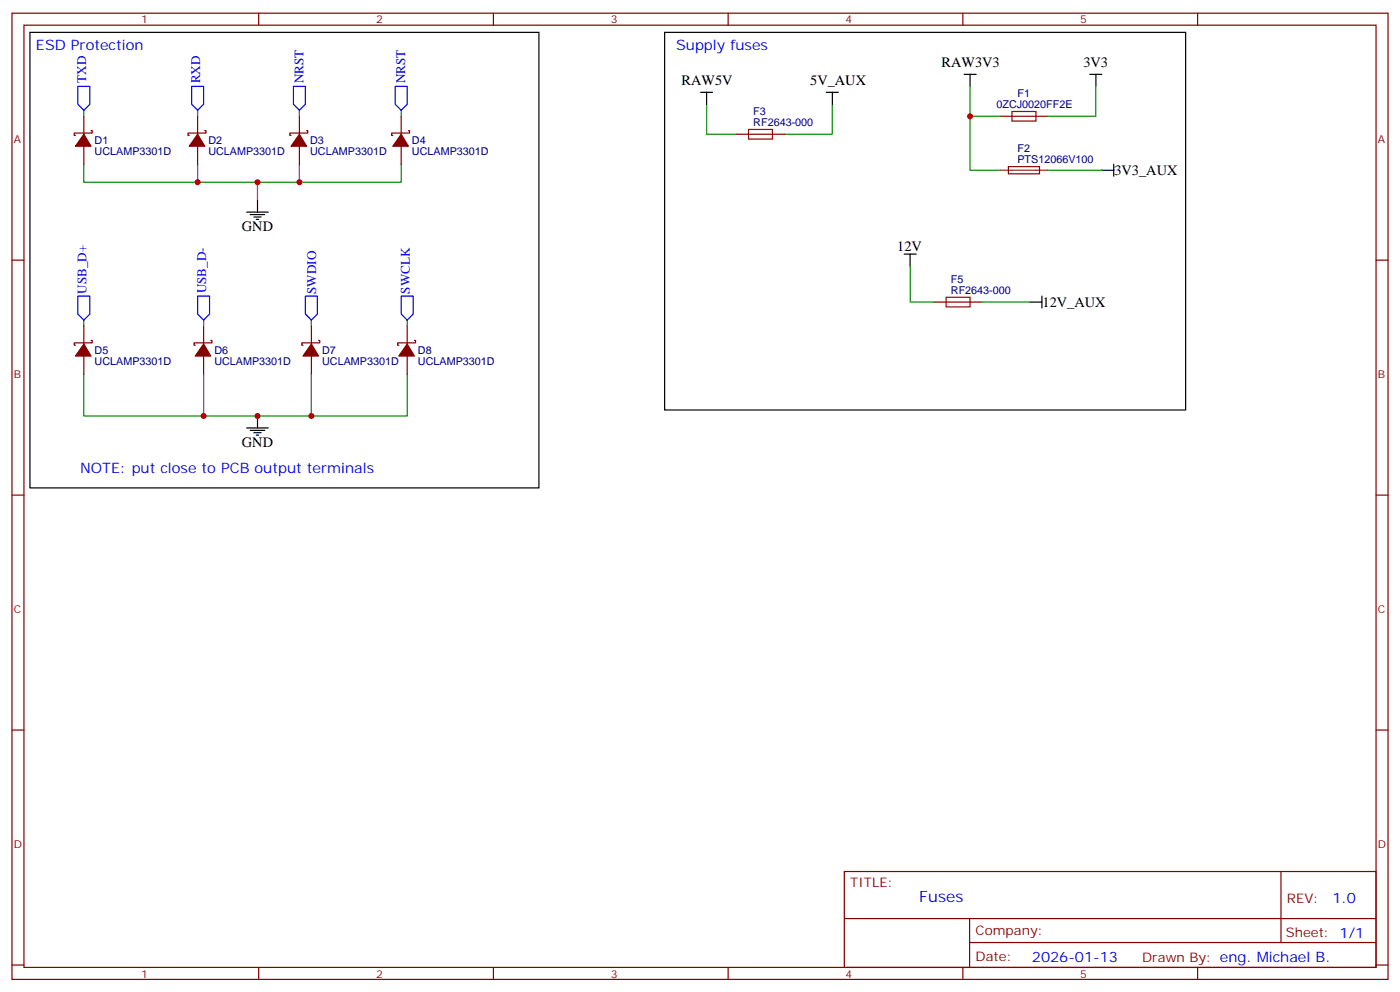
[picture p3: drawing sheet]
<svg xmlns="http://www.w3.org/2000/svg" width="412mm" height="292mm" viewBox="0 0 412 292" stroke-linecap="round" stroke-linejoin="round" font-family="sans-serif">
<g fill="none" stroke="#870000" stroke-width=".35">
<path d="M3.5 3.9h405.4v284.3h-405.4zM7.1 7.4h398.2v277.3h-398.2zM76.2 3.9v3.5M145.3 3.9v3.5M214.5 3.9v3.5M283.6 3.9v3.5M352.8 3.9v3.5M24.7 34.2v5.3M26.8 38.5h.4v.7h-5.3v.7h.3M58.2 34.2v5.3M60.3 38.5h.4v.7h-5.3v.7h.3M88.2 34.2v5.3"/>
<path d="M90.3 38.5h.4v.7h-5.3v.7h.3M118.2 34.2v5.3M120.3 38.5h.3v.7h-5.2v.7h.3M217 39.5h14.1M294.6 34.2h14.1M24.7 43v5.3M58.2 43v5.3M88.2 43v5.3M118.2 43v5.3M297.1 49h9.1v2.1l-9.1 .1zM3.5 76.6h3.6M405.3 76.6h3.6"/>
<path d="M24.7 96v5.2M60 96v5.2M91.7 96v5.2M119.9 96v5.2M275.2 88.9h14.1M24.7 104.8v5.3M26.8 100.2h.4v.7h-5.3v.7h.3M60 104.8v5.3M62.1 100.2h.3v.7h-5.3v.7h.4M91.7 104.8v5.3M93.8 100.2h.4v.7h-5.3v.7h.4M119.9 104.8v5.3"/>
<path d="M122.1 100.2h.3v.7h-5.3v.7h.4M3.5 145.7h3.6M405.3 145.7h3.6M3.5 214.8h3.6M405.3 214.8h3.6M248.7 256.5h156.6v28.2h-156.6zM377.3 256.5v20.9M248.7 270.3h156.5M285.6 277.4h119.6M285.6 270.3v14.1M3.5 284h3.6M76.2 284.7v3.5"/>
<path d="M145.3 284.7v3.5M214.5 284.7v3.5M283.6 284.7v3.5M352.8 284.7v3.5M405.3 284h3.6"/>
</g>
<g fill="none" stroke="#008700" stroke-width=".35">
<path d="M24.7 32.5v1.7M58.2 32.5v1.7M88.2 32.5v1.7M118.2 32.5v1.7M208.1 30.7v8.8h8.9M245.2 30.7v8.8h-14.1M285.8 25.4v8.8h8.8M285.8 34.2v15.9h8.8M322.8 25.4v8.8h-14.1M24.7 48.3v5.3h51.1v5.3M58.2 48.3v5.3M88.2 48.3v5.3h-12.4"/>
<path d="M118.2 48.3v5.3h-30M308.7 50.1h15.9M268.1 78.3v10.6h7.1M24.7 94.2v1.8M60 94.2v1.8M91.7 94.2v1.8M119.9 94.2v1.8M289.3 88.9h14.1M24.7 110.1v12.3h67v-12.3M60 110.1v12.3M119.9 110.1v12.3h-28.2"/>
</g>
<g fill="none" stroke="#000" stroke-width=".35">
<path d="M8.8 9.5h149.9v134.1h-149.9zM195.8 9.5h153.4v111.1h-153.4zM206.4 27.2h3.5M208.1 27.2v3.5M243.4 27.2h3.5M245.2 27.2v3.5M284 21.9h3.5M285.8 21.9v3.5M321 21.9h3.6M322.8 21.9v3.5M75.8 58.9v3.5M324.6 50.1h3.5"/>
<path d="M328.1 48.3v3.6M72.7 62.4h6.3M73.7 63.1h4.3M74.8 63.9h2.1M75.5 64.6h.7M266.3 74.8h3.6M268.1 74.8v3.5M303.4 88.9h3.5M306.9 87.1v3.6M72.7 125.9h6.3M73.7 126.6h4.3M74.8 127.4h2.1"/>
<path d="M75.5 128.1h.7M75.8 122.4v3.5"/>
</g>
<path d="M22.9 25.4h3.6v5.3l-1.8 1.8-1.8-1.8zM56.4 25.4h3.6v5.3l-1.8 1.8-1.8-1.8zM86.4 25.4h3.6v5.3l-1.8 1.8-1.8-1.8zM116.4 25.4h3.5v5.3l-1.7 1.8-1.8-1.8zM22.9 87.1h3.6v5.3l-1.8 1.8-1.8-1.8zM58.2 87.1h3.5v5.3l-1.7 1.8-1.8-1.8zM90 87.1h3.5v5.3l-1.8 1.8-1.7-1.8zM118.2 87.1h3.5v5.3l-1.8 1.8-1.7-1.8z" fill="none" stroke="#00f" stroke-width=".35"/>
<g fill="#870000" stroke="#870000" stroke-width=".35">
<path d="M24.7 39.5l2.1 3.5h-4.6z"/>
<path d="M58.2 39.5l2.1 3.5h-4.6z"/>
<path d="M88.2 39.5l2.1 3.5h-4.6z"/>
<path d="M118.2 39.5l2.1 3.5h-4.6z"/>
<path d="M24.7 101.2l2.1 3.6h-4.6z"/>
<path d="M60 101.2l2.1 3.6h-4.6z"/>
<path d="M91.7 101.2l2.1 3.6h-4.5z"/>
<path d="M119.9 101.2l2.2 3.6h-4.6z"/>
</g>
<path d="M220.5 38.1h7v2.8h-7zM298.1 32.8h7.1v2.8h-7.1zM278.7 87.5h7.1v2.8h-7.1z" fill="none" stroke="#a10000" stroke-width=".35"/>
<path d="M294.6 50.1h14.1" fill="none" stroke="#8c2424" stroke-width=".35"/>
<g fill="#c00">
<circle cx="91.7" cy="122.4" r=".88"/>
<circle cx="75.8" cy="122.4" r=".88"/>
<circle cx="60" cy="122.4" r=".88"/>
<circle cx="88.2" cy="53.6" r=".88"/>
<circle cx="75.8" cy="53.6" r=".88"/>
<circle cx="58.2" cy="53.6" r=".88"/>
<circle cx="285.8" cy="34.2" r=".88"/>
</g>
<text font-size="4.6" fill="#00f" x="270.8" y="265.5">Fuses</text>
<g font-size="4.2" fill="#00f">
<text x="10.6" y="14.8">ESD Protection</text>
<text x="199.2" y="14.8">Supply fuses</text>
<text x="23.6" y="139.1">NOTE: put close to PCB output terminals</text>
<text x="392.5" y="265.7">1.0</text>
<text x="304" y="283.1">2026-01-13</text>
</g>
<g font-size="4.2">
<text x="277.3" y="19.8">RAW3V3</text>
<text x="319.1" y="19.8">3V3</text>
<text x="200.8" y="25.1">RAW5V</text>
<text x="238.7" y="25">5V_AUX</text>
<text x="328.3" y="51.5">3V3_AUX</text>
<text x="71.3" y="68.1">GND</text>
<text x="264.3" y="73.7">12V</text>
<text x="307.1" y="90.3">12V_AUX</text>
<text x="71.3" y="131.6">GND</text>
</g>
<g font-size="3.9" fill="#00f">
<text x="25.4" y="24.3" transform="rotate(-90 25.4 24.3)">TXD</text>
<text x="58.9" y="24.5" transform="rotate(-90 58.9 24.5)">RXD</text>
<text x="89.4" y="24.5" transform="rotate(-90 89.4 24.5)">NRST</text>
<text x="119.4" y="24.5" transform="rotate(-90 119.4 24.5)">NRST</text>
<text x="25.5" y="86.5" transform="rotate(-90 25.5 86.5)">USB_D+</text>
<text x="60.7" y="86.4" transform="rotate(-90 60.7 86.4)">USB_D-</text>
<text x="93.1" y="86.5" transform="rotate(-90 93.1 86.5)">SWDIO</text>
<text x="120.7" y="86.4" transform="rotate(-90 120.7 86.4)">SWCLK</text>
</g>
<g font-size="3.9" fill="#800">
<text x="250.5" y="261.1">TITLE:</text>
<text x="379.1" y="265.7">REV:</text>
<text x="287.4" y="275.3">Company:</text>
<text x="378.7" y="275.9">Sheet: 1/1</text>
<text x="287.4" y="282.9">Date:</text>
<text x="336.4" y="283">Drawn By: eng. Michael B.</text>
</g>
<g font-size="3.2" fill="#800">
<text x="41.6" y="6.9">1</text>
<text x="110.8" y="6.9">2</text>
<text x="179.9" y="6.9">3</text>
<text x="249.1" y="6.9">4</text>
<text x="318.2" y="6.9">5</text>
<text x="4.1" y="42">A</text>
<text x="405.9" y="42">A</text>
<text x="4.1" y="111.1">B</text>
<text x="405.9" y="111.1">B</text>
<text x="4.1" y="180.3">C</text>
<text x="405.9" y="180.3">C</text>
<text x="4.1" y="249.4">D</text>
<text x="405.9" y="249.4">D</text>
<text x="41.6" y="287.7">1</text>
<text x="110.8" y="287.7">2</text>
<text x="179.9" y="287.7">3</text>
<text x="249.1" y="287.7">4</text>
<text x="318.2" y="287.7">5</text>
</g>
<g font-size="3.2" fill="#000080">
<text x="299.7" y="28.6">F1</text>
<text x="221.9" y="33.8">F3</text>
<text x="293.5" y="31.9">0ZCJ0020FF2E</text>
<text x="221.9" y="37">RF2643-000</text>
<text x="27.9" y="45.6">UCLAMP3301D</text>
<text x="27.9" y="42.4">D1</text>
<text x="61.4" y="45.6">UCLAMP3301D</text>
<text x="61.4" y="42.4">D2</text>
<text x="91.4" y="45.6">UCLAMP3301D</text>
<text x="91.4" y="42.4">D3</text>
<text x="121.4" y="45.6">UCLAMP3301D</text>
<text x="121.4" y="42.4">D4</text>
<text x="299.7" y="48">PTS12066V100</text>
<text x="299.7" y="44.9">F2</text>
<text x="280.1" y="83.2">F5</text>
<text x="280.1" y="86.4">RF2643-000</text>
<text x="27.9" y="107.4">UCLAMP3301D</text>
<text x="27.9" y="104.1">D5</text>
<text x="63.1" y="107.4">UCLAMP3301D</text>
<text x="63.1" y="104.1">D6</text>
<text x="94.9" y="107.4">UCLAMP3301D</text>
<text x="94.9" y="104.1">D7</text>
<text x="123.1" y="107.4">UCLAMP3301D</text>
<text x="123.1" y="104.1">D8</text>
</g>
</svg>
